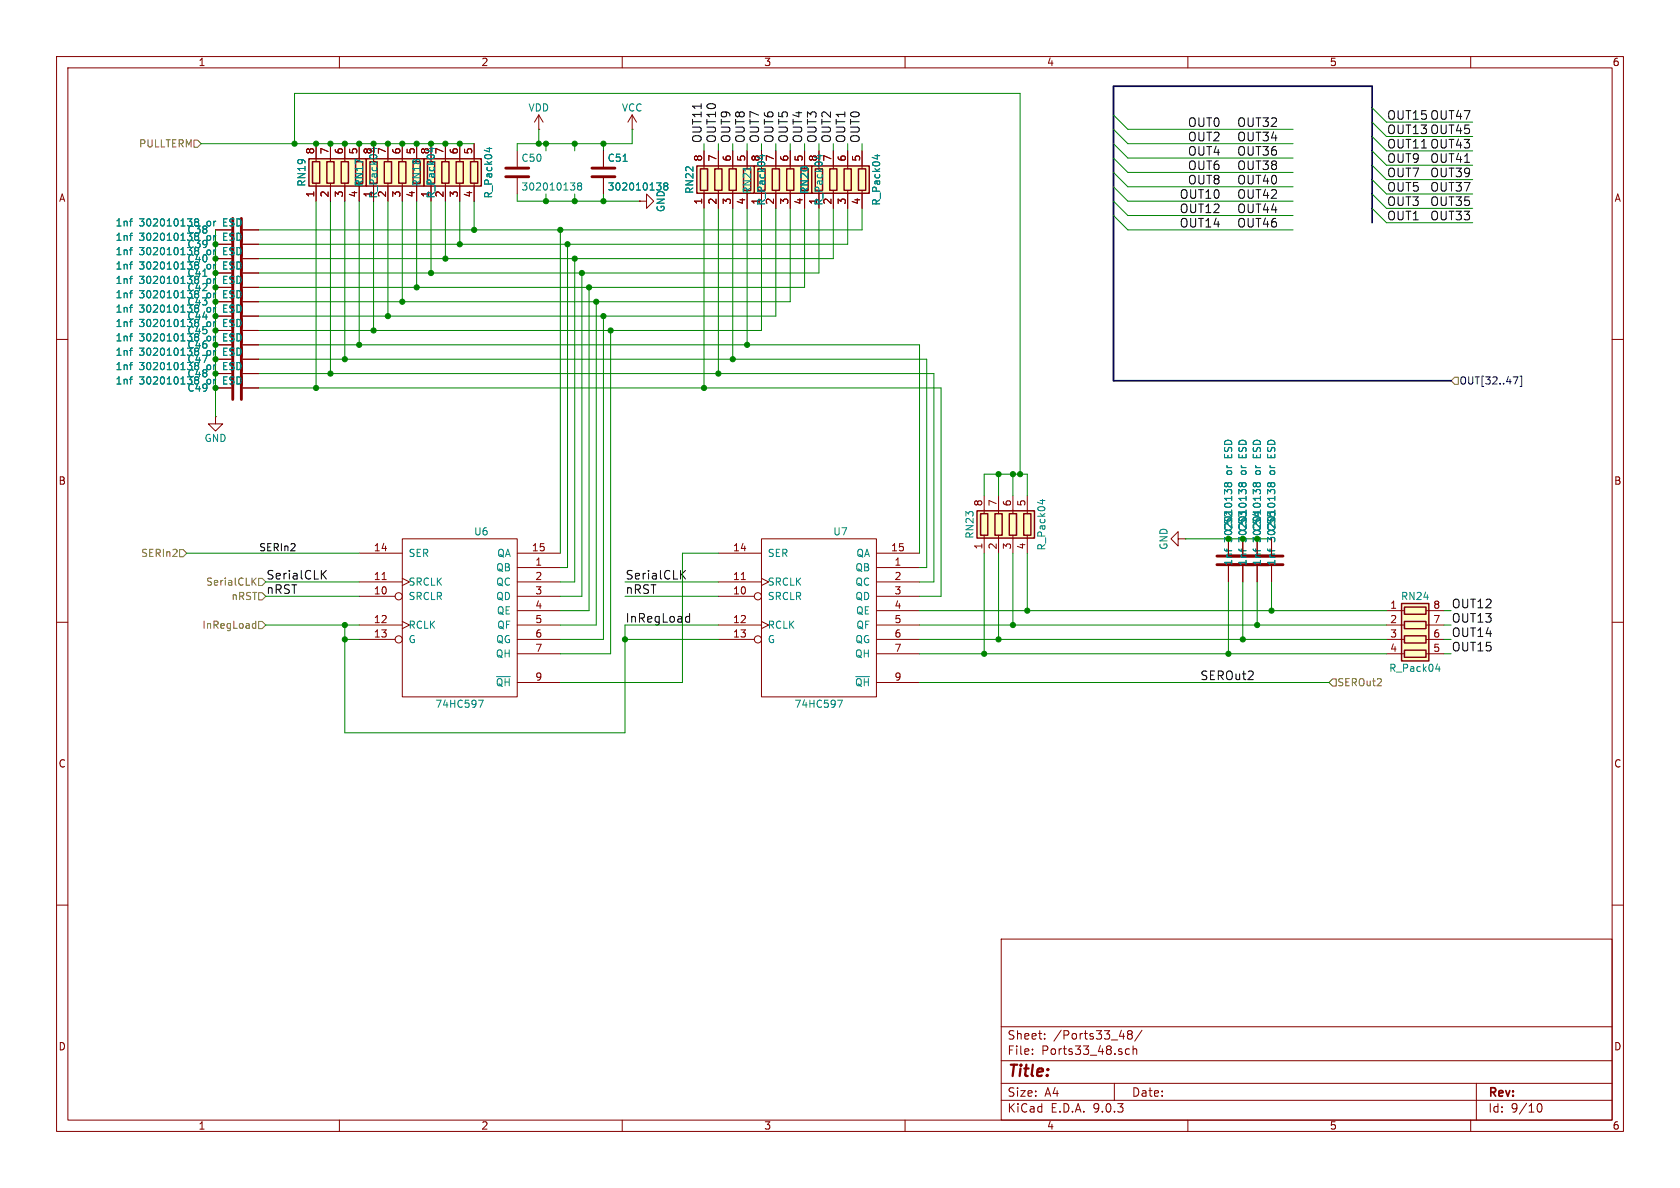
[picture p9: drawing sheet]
EESchema Schematic File Version 4
LIBS:SAMDriver32-cache
EELAYER 26 0
EELAYER END
$Descr A4 11693 8268
encoding utf-8
Sheet 5 10
Title ""
Date ""
Rev ""
Comp ""
Comment1 ""
Comment2 ""
Comment3 ""
Comment4 ""
$EndDescr
$Comp
L SerialIOProc-rescue:74HC595 U?
U 1 1
P 5700 4300
AR Path="/5CFC7757/5D0F64CB" Ref="U?"  Part="1" 
AR Path="/5CFEE74D/5D0F64CB" Ref="U?"  Part="1" 
AR Path="/5CE81FF5/5D0F64CB" Ref="U7"  Part="1" 
AR Path="/5CE982AE/5D0F64CB" Ref="U?"  Part="1" 
F 0 "U7" H 5850 4900 50  0000 C CNN
F 1 "74HC597" H 5700 3700 50  0000 C CNN
F 2 "SMD_Packages:SO-16-N" H 5700 4300 50  0001 C CNN
F 3 "" H 5700 4300 50  0001 C CNN
	1    5700 4300
	1    0    0    -1  
$EndComp
Text Label 4350 4350 0    60   ~ 0
InRegLoad
Text Label 4350 4150 0    60   ~ 0
nRST
Text Label 4350 4050 0    60   ~ 0
SerialCLK
Text Label 8350 4750 0    60   ~ 0
SEROut2
$Comp
L SerialIOProc-rescue:74HC595 U?
U 1 1
P 3200 4300
AR Path="/5CFC7757/5CEA010D" Ref="U?"  Part="1" 
AR Path="/5CFEE74D/5CEA010D" Ref="U?"  Part="1" 
AR Path="/5CE81FF5/5CEA010D" Ref="U6"  Part="1" 
AR Path="/5CE982AE/5CEA010D" Ref="U?"  Part="1" 
F 0 "U6" H 3350 4900 50  0000 C CNN
F 1 "74HC597" H 3200 3700 50  0000 C CNN
F 2 "SMD_Packages:SO-16-N" H 3200 4300 50  0001 C CNN
F 3 "" H 3200 4300 50  0001 C CNN
	1    3200 4300
	1    0    0    -1  
$EndComp
Text Label 1850 4150 0    60   ~ 0
nRST
Text Label 1850 4050 0    60   ~ 0
SerialCLK
$Comp
L Device:R_Pack04 RN?
U 1 1
P 2800 1200
AR Path="/5CFC7757/5AFDF197" Ref="RN?"  Part="1" 
AR Path="/5CFEE74D/5AFDF197" Ref="RN?"  Part="1" 
AR Path="/5CE81FF5/5AFDF197" Ref="RN17"  Part="1" 
AR Path="/5CE982AE/5AFDF197" Ref="RN?"  Part="1" 
F 0 "RN17" V 2500 1200 50  0000 C CNN
F 1 "R_Pack04" V 3000 1200 50  0000 C CNN
F 2 "CLRConnector:2012-8" V 3075 1200 50  0001 C CNN
F 3 "" H 2800 1200 50  0001 C CNN
	1    2800 1200
	1    0    0    -1  
$EndComp
$Comp
L Device:R_Pack04 RN?
U 1 1
P 3200 1200
AR Path="/5CFC7757/5CEA012F" Ref="RN?"  Part="1" 
AR Path="/5CFEE74D/5CEA012F" Ref="RN?"  Part="1" 
AR Path="/5CE81FF5/5CEA012F" Ref="RN18"  Part="1" 
AR Path="/5CE982AE/5CEA012F" Ref="RN?"  Part="1" 
F 0 "RN18" V 2900 1200 50  0000 C CNN
F 1 "R_Pack04" V 3400 1200 50  0000 C CNN
F 2 "CLRConnector:2012-8" V 3475 1200 50  0001 C CNN
F 3 "" H 3200 1200 50  0001 C CNN
	1    3200 1200
	1    0    0    -1  
$EndComp
$Comp
L Device:R_Pack04 RN?
U 1 1
P 2400 1200
AR Path="/5CFC7757/5CEA012C" Ref="RN?"  Part="1" 
AR Path="/5CFEE74D/5CEA012C" Ref="RN?"  Part="1" 
AR Path="/5CE81FF5/5CEA012C" Ref="RN19"  Part="1" 
AR Path="/5CE982AE/5CEA012C" Ref="RN?"  Part="1" 
F 0 "RN19" V 2100 1200 50  0000 C CNN
F 1 "R_Pack04" V 2600 1200 50  0000 C CNN
F 2 "CLRConnector:2012-8" V 2675 1200 50  0001 C CNN
F 3 "" H 2400 1200 50  0001 C CNN
	1    2400 1200
	1    0    0    -1  
$EndComp
$Comp
L power:VDD #PWR?
U 1 1
P 3750 900
AR Path="/5CFC7757/5D0F64C2" Ref="#PWR?"  Part="1" 
AR Path="/5CFEE74D/5D0F64C2" Ref="#PWR?"  Part="1" 
AR Path="/5CE81FF5/5D0F64C2" Ref="#PWR038"  Part="1" 
AR Path="/5CE982AE/5D0F64C2" Ref="#PWR?"  Part="1" 
F 0 "#PWR038" H 3750 750 50  0001 C CNN
F 1 "VDD" H 3750 1050 50  0000 C CNN
F 2 "" H 3750 900 50  0001 C CNN
F 3 "" H 3750 900 50  0001 C CNN
	1    3750 900 
	1    0    0    -1  
$EndComp
Connection ~ 2200 2700
Connection ~ 2600 2300
Connection ~ 2700 2200
Connection ~ 2800 2100
Connection ~ 2900 2000
Connection ~ 3000 1900
Connection ~ 3100 1800
Connection ~ 3200 1700
Connection ~ 3300 1600
Wire Wire Line
	6400 4250 7150 4250
Wire Wire Line
	6400 4350 7050 4350
Wire Wire Line
	6400 4550 6850 4550
Wire Wire Line
	9250 4750 6400 4750
Wire Wire Line
	2200 1400 2200 2700
Wire Wire Line
	2300 2600 2300 1400
Wire Wire Line
	2400 1400 2400 2500
Wire Wire Line
	2500 2400 2500 1400
Wire Wire Line
	2600 2300 2600 1400
Wire Wire Line
	2700 1400 2700 2200
Wire Wire Line
	2800 2100 2800 1400
Wire Wire Line
	2900 1400 2900 2000
Wire Wire Line
	3000 1900 3000 1400
Wire Wire Line
	3100 1400 3100 1800
Wire Wire Line
	3200 1700 3200 1400
Wire Wire Line
	3300 1400 3300 1600
Wire Wire Line
	3750 1000 3750 900 
Wire Wire Line
	3900 3850 3900 1600
Connection ~ 3900 1600
Wire Wire Line
	3950 1700 3950 3950
Wire Wire Line
	3950 3950 3900 3950
Connection ~ 3950 1700
Wire Wire Line
	3900 4050 4000 4050
Wire Wire Line
	4000 4050 4000 1800
Connection ~ 4000 1800
Wire Wire Line
	4050 1900 4050 4150
Wire Wire Line
	4050 4150 3900 4150
Connection ~ 4050 1900
Wire Wire Line
	3900 4250 4100 4250
Wire Wire Line
	4100 4250 4100 2000
Connection ~ 4100 2000
Wire Wire Line
	4150 2100 4150 4350
Wire Wire Line
	4150 4350 3900 4350
Connection ~ 4150 2100
Wire Wire Line
	4200 2200 4200 4450
Wire Wire Line
	4200 4450 3900 4450
Connection ~ 4200 2200
Wire Wire Line
	3900 4550 4250 4550
Wire Wire Line
	4250 4550 4250 2300
Connection ~ 4250 2300
Wire Wire Line
	6450 3950 6400 3950
Wire Wire Line
	6400 4050 6500 4050
Wire Wire Line
	6550 4150 6400 4150
Wire Wire Line
	3900 4750 4750 4750
Wire Wire Line
	4750 4750 4750 3850
Wire Wire Line
	4750 3850 5000 3850
Wire Wire Line
	4350 4150 5000 4150
Wire Wire Line
	2500 4150 1850 4150
Wire Wire Line
	1850 4050 2500 4050
Wire Wire Line
	4350 4050 5000 4050
Wire Wire Line
	5000 4350 4350 4350
Wire Wire Line
	4350 4350 4350 4450
Wire Wire Line
	2500 4350 2400 4350
Wire Wire Line
	2400 4350 2400 4450
Wire Wire Line
	2400 4450 2500 4450
$Comp
L Device:C C?
U 1 1
P 3600 1200
AR Path="/5CFC7757/5D0F64CF" Ref="C?"  Part="1" 
AR Path="/5CFEE74D/5D0F64CF" Ref="C?"  Part="1" 
AR Path="/5CE81FF5/5D0F64CF" Ref="C50"  Part="1" 
AR Path="/5CE982AE/5D0F64CF" Ref="C?"  Part="1" 
F 0 "C50" H 3625 1300 50  0000 L CNN
F 1 "302010138" H 3625 1100 50  0000 L CNN
F 2 "Capacitor_Tantalum_SMD:CP_EIA-1608-08_AVX-J" H 3638 1050 50  0001 C CNN
F 3 "" H 3600 1200 50  0001 C CNN
	1    3600 1200
	1    0    0    -1  
$EndComp
Wire Wire Line
	3600 1050 3600 1000
Wire Wire Line
	3800 1000 3800 1050
Connection ~ 3750 1000
Wire Wire Line
	4000 1000 4000 1050
Connection ~ 3800 1000
Wire Wire Line
	3600 1350 3600 1400
Wire Wire Line
	3800 1350 3800 1400
Connection ~ 3800 1400
Wire Wire Line
	4000 1350 4000 1400
Connection ~ 4000 1400
$Comp
L Device:C C?
U 1 1
P 4200 1200
AR Path="/5CFC7757/5CEA0112" Ref="C?"  Part="1" 
AR Path="/5CFEE74D/5CEA0112" Ref="C?"  Part="1" 
AR Path="/5CE81FF5/5CEA0112" Ref="C51"  Part="1" 
AR Path="/5CE982AE/5CEA0112" Ref="C?"  Part="1" 
F 0 "C51" H 4225 1300 50  0000 L CNN
F 1 "302010138" H 4225 1100 50  0000 L CNN
F 2 "Capacitor_Tantalum_SMD:CP_EIA-1608-08_AVX-J" H 4238 1050 50  0001 C CNN
F 3 "" H 4200 1200 50  0001 C CNN
	1    4200 1200
	1    0    0    -1  
$EndComp
Wire Wire Line
	4200 1400 4200 1350
Connection ~ 4200 1400
Wire Wire Line
	4200 1000 4200 1050
Connection ~ 4000 1000
Connection ~ 4200 1000
$Comp
L power:VCC #PWR?
U 1 1
P 4400 900
AR Path="/5CFC7757/5D0F64D0" Ref="#PWR?"  Part="1" 
AR Path="/5CFEE74D/5D0F64D0" Ref="#PWR?"  Part="1" 
AR Path="/5CE81FF5/5D0F64D0" Ref="#PWR039"  Part="1" 
AR Path="/5CE982AE/5D0F64D0" Ref="#PWR?"  Part="1" 
F 0 "#PWR039" H 4400 750 50  0001 C CNN
F 1 "VCC" H 4400 1050 50  0000 C CNN
F 2 "" H 4400 900 50  0001 C CNN
F 3 "" H 4400 900 50  0001 C CNN
	1    4400 900 
	1    0    0    -1  
$EndComp
Wire Wire Line
	4400 900  4400 1000
$Comp
L Device:R_Pack04 RN?
U 1 1
P 7050 3650
AR Path="/5CFC7757/5CEA0114" Ref="RN?"  Part="1" 
AR Path="/5CFEE74D/5CEA0114" Ref="RN?"  Part="1" 
AR Path="/5CE81FF5/5CEA0114" Ref="RN23"  Part="1" 
AR Path="/5CE982AE/5CEA0114" Ref="RN?"  Part="1" 
F 0 "RN23" V 6750 3650 50  0000 C CNN
F 1 "R_Pack04" V 7250 3650 50  0000 C CNN
F 2 "CLRConnector:2012-8" V 7325 3650 50  0001 C CNN
F 3 "" H 7050 3650 50  0001 C CNN
	1    7050 3650
	1    0    0    -1  
$EndComp
Wire Wire Line
	6850 3300 6950 3300
Wire Wire Line
	7150 3300 7150 3450
Wire Wire Line
	6850 3300 6850 3450
Connection ~ 7100 3300
Wire Wire Line
	6950 3450 6950 3300
Connection ~ 6950 3300
Wire Wire Line
	7050 3450 7050 3300
Connection ~ 7050 3300
Wire Wire Line
	6850 3850 6850 4550
Connection ~ 6850 4550
Wire Wire Line
	6950 3850 6950 4450
Connection ~ 6950 4450
Wire Wire Line
	7150 3850 7150 4250
Connection ~ 7150 4250
Wire Wire Line
	7050 3850 7050 4350
Connection ~ 7050 4350
Wire Wire Line
	4400 1000 4200 1000
$Comp
L power:GND #PWR?
U 1 1
P 4450 1400
AR Path="/5CFC7757/5CEA0139" Ref="#PWR?"  Part="1" 
AR Path="/5CFEE74D/5CEA0139" Ref="#PWR?"  Part="1" 
AR Path="/5CE81FF5/5CEA0139" Ref="#PWR040"  Part="1" 
AR Path="/5CE982AE/5CEA0139" Ref="#PWR?"  Part="1" 
F 0 "#PWR040" H 4450 1150 50  0001 C CNN
F 1 "GND" H 4450 1250 50  0000 C CNN
F 2 "" H 4450 1400 50  0001 C CNN
F 3 "" H 4450 1400 50  0001 C CNN
	1    4450 1400
	0    -1   -1   0   
$EndComp
Wire Wire Line
	3600 1400 3800 1400
Wire Wire Line
	1800 2300 2600 2300
Wire Wire Line
	1800 2200 2700 2200
Wire Wire Line
	1800 2100 2800 2100
Wire Wire Line
	1800 2000 2900 2000
Wire Wire Line
	1800 1900 3000 1900
Wire Wire Line
	5800 1800 4000 1800
Wire Wire Line
	5900 1700 3950 1700
Wire Wire Line
	1800 1600 3300 1600
$Comp
L Device:R_Pack04 RN?
U 1 1
P 5900 1250
AR Path="/5CFC7757/5CFFCB72" Ref="RN?"  Part="1" 
AR Path="/5CFEE74D/5CFFCB72" Ref="RN?"  Part="1" 
AR Path="/5CE81FF5/5CFFCB72" Ref="RN20"  Part="1" 
AR Path="/5CE982AE/5CFFCB72" Ref="RN?"  Part="1" 
F 0 "RN20" V 5600 1250 50  0000 C CNN
F 1 "R_Pack04" V 6100 1250 50  0000 C CNN
F 2 "CLRConnector:2012-8" V 6175 1250 50  0001 C CNN
F 3 "" H 5900 1250 50  0001 C CNN
	1    5900 1250
	1    0    0    -1  
$EndComp
Wire Wire Line
	4900 2700 4900 1450
Wire Wire Line
	5000 1050 5000 1000
Wire Wire Line
	5100 1000 5100 1050
Wire Wire Line
	5200 1050 5200 1000
Wire Wire Line
	5000 1450 5000 2600
Wire Wire Line
	5100 2500 5100 1450
Wire Wire Line
	5200 1450 5200 2400
$Comp
L Device:R_Pack04 RN?
U 1 1
P 5500 1250
AR Path="/5CFC7757/5CFFCB73" Ref="RN?"  Part="1" 
AR Path="/5CFEE74D/5CFFCB73" Ref="RN?"  Part="1" 
AR Path="/5CE81FF5/5CFFCB73" Ref="RN21"  Part="1" 
AR Path="/5CE982AE/5CFFCB73" Ref="RN?"  Part="1" 
F 0 "RN21" V 5200 1250 50  0000 C CNN
F 1 "R_Pack04" V 5700 1250 50  0000 C CNN
F 2 "CLRConnector:2012-8" V 5775 1250 50  0001 C CNN
F 3 "" H 5500 1250 50  0001 C CNN
	1    5500 1250
	1    0    0    -1  
$EndComp
$Comp
L Device:R_Pack04 RN?
U 1 1
P 5100 1250
AR Path="/5CFC7757/5CEA013F" Ref="RN?"  Part="1" 
AR Path="/5CFEE74D/5CEA013F" Ref="RN?"  Part="1" 
AR Path="/5CE81FF5/5CEA013F" Ref="RN22"  Part="1" 
AR Path="/5CE982AE/5CEA013F" Ref="RN?"  Part="1" 
F 0 "RN22" V 4800 1250 50  0000 C CNN
F 1 "R_Pack04" V 5300 1250 50  0000 C CNN
F 2 "CLRConnector:2012-8" V 5375 1250 50  0001 C CNN
F 3 "" H 5100 1250 50  0001 C CNN
	1    5100 1250
	1    0    0    -1  
$EndComp
Wire Wire Line
	5300 1050 5300 1000
Wire Wire Line
	5400 1000 5400 1050
Wire Wire Line
	5500 1000 5500 1050
Wire Wire Line
	5600 1050 5600 1000
Wire Wire Line
	5700 1000 5700 1050
Wire Wire Line
	5800 1050 5800 1000
Wire Wire Line
	5900 1050 5900 1000
Wire Wire Line
	6000 1000 6000 1050
Wire Wire Line
	6000 1600 6000 1450
Wire Wire Line
	5900 1450 5900 1700
Wire Wire Line
	5800 1450 5800 1800
Wire Wire Line
	5700 1900 5700 1450
Wire Wire Line
	5600 2000 5600 1450
Wire Wire Line
	5500 2100 5500 1450
Wire Wire Line
	5400 2200 5400 1450
Wire Wire Line
	5300 2300 5300 1450
$Comp
L Device:R_Pack04 RN?
U 1 1
P 9850 4450
AR Path="/5CFC7757/5CFFCB75" Ref="RN?"  Part="1" 
AR Path="/5CFEE74D/5CFFCB75" Ref="RN?"  Part="1" 
AR Path="/5CE81FF5/5CFFCB75" Ref="RN24"  Part="1" 
AR Path="/5CE982AE/5CFFCB75" Ref="RN?"  Part="1" 
F 0 "RN24" V 9550 4450 50  0000 C CNN
F 1 "R_Pack04" V 10050 4450 50  0000 C CNN
F 2 "CLRConnector:2012-8" V 10125 4450 50  0001 C CNN
F 3 "" H 9850 4450 50  0001 C CNN
	1    9850 4450
	0    1    1    0   
$EndComp
Wire Wire Line
	4900 1050 4900 1000
Text Label 6000 1000 1    60   ~ 0
OUT0
Text Label 5900 1000 1    60   ~ 0
OUT1
Text Label 5800 1000 1    60   ~ 0
OUT2
Text Label 5700 1000 1    60   ~ 0
OUT3
Text Label 5600 1000 1    60   ~ 0
OUT4
Text Label 5500 1000 1    60   ~ 0
OUT5
Text Label 5400 1000 1    60   ~ 0
OUT6
Text Label 5300 1000 1    60   ~ 0
OUT7
Text Label 5200 1000 1    60   ~ 0
OUT8
Text Label 5100 1000 1    60   ~ 0
OUT9
Text Label 5000 1000 1    60   ~ 0
OUT10
Text Label 4900 1000 1    60   ~ 0
OUT11
Text Label 10100 4250 0    60   ~ 0
OUT12
Text Label 10100 4350 0    60   ~ 0
OUT13
Text Label 10100 4450 0    60   ~ 0
OUT14
Text Label 10100 4550 0    60   ~ 0
OUT15
Wire Wire Line
	10050 4250 10100 4250
Wire Wire Line
	10100 4350 10050 4350
Wire Wire Line
	10050 4450 10100 4450
Wire Wire Line
	10100 4550 10050 4550
Text Label 8500 900  2    60   ~ 0
OUT0
Text Label 8500 1000 2    60   ~ 0
OUT2
Text Label 8500 1100 2    60   ~ 0
OUT4
Text Label 8500 1200 2    60   ~ 0
OUT6
Text Label 8500 1300 2    60   ~ 0
OUT8
Text Label 8500 1400 2    60   ~ 0
OUT10
Text Label 8500 1500 2    60   ~ 0
OUT12
Text Label 8500 1600 2    60   ~ 0
OUT14
Text Label 9650 1550 0    60   ~ 0
OUT1
Text Label 9650 1450 0    60   ~ 0
OUT3
Text Label 9650 1350 0    60   ~ 0
OUT5
Text Label 9650 1250 0    60   ~ 0
OUT7
Text Label 9650 1150 0    60   ~ 0
OUT9
Text Label 9650 1050 0    60   ~ 0
OUT11
Text Label 9650 950  0    60   ~ 0
OUT13
Text Label 9650 850  0    60   ~ 0
OUT15
Wire Wire Line
	1800 2700 2200 2700
Wire Wire Line
	6400 4450 6950 4450
Connection ~ 5200 2400
Connection ~ 5100 2500
Connection ~ 5000 2600
Wire Wire Line
	6400 3850 6400 2400
Wire Wire Line
	6400 2400 5200 2400
Wire Wire Line
	6450 3950 6450 2500
Wire Wire Line
	6450 2500 5100 2500
Wire Wire Line
	6500 4050 6500 2600
Wire Wire Line
	6500 2600 5000 2600
Wire Wire Line
	6550 2700 6550 4150
Connection ~ 4900 2700
Wire Wire Line
	2200 2700 4900 2700
Wire Wire Line
	2600 2300 4250 2300
Wire Wire Line
	2700 2200 4200 2200
Wire Wire Line
	2800 2100 4150 2100
Wire Wire Line
	2900 2000 4100 2000
Wire Wire Line
	3000 1900 4050 1900
Wire Wire Line
	3100 1800 1800 1800
Wire Wire Line
	3200 1700 1800 1700
Wire Wire Line
	3300 1600 3900 1600
Wire Wire Line
	3900 1600 6000 1600
Wire Wire Line
	3950 1700 3200 1700
Wire Wire Line
	4000 1800 3100 1800
Wire Wire Line
	4050 1900 5700 1900
Wire Wire Line
	4100 2000 5600 2000
Wire Wire Line
	4150 2100 5500 2100
Wire Wire Line
	4200 2200 5400 2200
Wire Wire Line
	4250 2300 5300 2300
Wire Wire Line
	3750 1000 3600 1000
Wire Wire Line
	3800 1000 3750 1000
Wire Wire Line
	3800 1400 4000 1400
Wire Wire Line
	4000 1400 4200 1400
Wire Wire Line
	4200 1400 4450 1400
Wire Wire Line
	4000 1000 3800 1000
Wire Wire Line
	4200 1000 4000 1000
Wire Wire Line
	7100 3300 7150 3300
Wire Wire Line
	6950 3300 7050 3300
Wire Wire Line
	7050 3300 7100 3300
Wire Wire Line
	5200 2400 2500 2400
Wire Wire Line
	5100 2500 2400 2500
Wire Wire Line
	5000 2600 2300 2600
Wire Wire Line
	4900 2700 6550 2700
Wire Wire Line
	6850 4550 8550 4550
Wire Wire Line
	6950 4450 8650 4450
Wire Wire Line
	7150 4250 8850 4250
Wire Wire Line
	7050 4350 8750 4350
Wire Wire Line
	4350 4450 5000 4450
Wire Wire Line
	1300 3850 2500 3850
Text HLabel 9250 4750 2    50   Input ~ 0
SEROut2
Text HLabel 1300 3850 0    50   Input ~ 0
SERIn2
Text HLabel 10100 2650 2    50   Input ~ 0
OUT[32..47]
Wire Bus Line
	10100 2650 7750 2650
Entry Wire Line
	7750 1000 7850 1100
Entry Wire Line
	7750 1100 7850 1200
Entry Wire Line
	7750 1200 7850 1300
Entry Wire Line
	7750 1300 7850 1400
Entry Wire Line
	7750 1400 7850 1500
Entry Wire Line
	7750 1500 7850 1600
Entry Wire Line
	7750 900  7850 1000
Entry Wire Line
	7750 800  7850 900 
Wire Bus Line
	7750 600  9550 600 
Entry Wire Line
	9550 750  9650 850 
Entry Wire Line
	9550 850  9650 950 
Entry Wire Line
	9550 950  9650 1050
Entry Wire Line
	9550 1050 9650 1150
Entry Wire Line
	9550 1150 9650 1250
Entry Wire Line
	9550 1250 9650 1350
Entry Wire Line
	9550 1350 9650 1450
Entry Wire Line
	9550 1450 9650 1550
$Comp
L Device:C C?
U 1 1
P 1650 1600
AR Path="/5CFC7757/5CEA0117" Ref="C?"  Part="1" 
AR Path="/5CFEE74D/5CEA0117" Ref="C?"  Part="1" 
AR Path="/5CE81FF5/5CEA0117" Ref="C38"  Part="1" 
AR Path="/5CE982AE/5CEA0117" Ref="C?"  Part="1" 
F 0 "C38" V 1650 1250 50  0000 L CNN
F 1 "1nf 302010138 or ESD" V 1600 750 50  0000 L CNN
F 2 "Capacitor_Tantalum_SMD:CP_EIA-1608-08_AVX-J" H 1688 1450 50  0001 C CNN
F 3 "" H 1650 1600 50  0001 C CNN
	1    1650 1600
	0    1    1    0   
$EndComp
$Comp
L Device:C C?
U 1 1
P 1650 1700
AR Path="/5CFC7757/5CEA0118" Ref="C?"  Part="1" 
AR Path="/5CFEE74D/5CEA0118" Ref="C?"  Part="1" 
AR Path="/5CE81FF5/5CEA0118" Ref="C39"  Part="1" 
AR Path="/5CE982AE/5CEA0118" Ref="C?"  Part="1" 
F 0 "C39" V 1650 1350 50  0000 L CNN
F 1 "1nf 302010138 or ESD" V 1600 850 50  0000 L CNN
F 2 "Capacitor_Tantalum_SMD:CP_EIA-1608-08_AVX-J" H 1688 1550 50  0001 C CNN
F 3 "" H 1650 1700 50  0001 C CNN
	1    1650 1700
	0    1    1    0   
$EndComp
$Comp
L Device:C C?
U 1 1
P 1650 1800
AR Path="/5CFC7757/5CEA011B" Ref="C?"  Part="1" 
AR Path="/5CFEE74D/5CEA011B" Ref="C?"  Part="1" 
AR Path="/5CE81FF5/5CEA011B" Ref="C40"  Part="1" 
AR Path="/5CE982AE/5CEA011B" Ref="C?"  Part="1" 
F 0 "C40" V 1650 1450 50  0000 L CNN
F 1 "1nf 302010138 or ESD" V 1600 950 50  0000 L CNN
F 2 "Capacitor_Tantalum_SMD:CP_EIA-1608-08_AVX-J" H 1688 1650 50  0001 C CNN
F 3 "" H 1650 1800 50  0001 C CNN
	1    1650 1800
	0    1    1    0   
$EndComp
$Comp
L Device:C C?
U 1 1
P 1650 1900
AR Path="/5CFC7757/5CFFCB79" Ref="C?"  Part="1" 
AR Path="/5CFEE74D/5CFFCB79" Ref="C?"  Part="1" 
AR Path="/5CE81FF5/5CFFCB79" Ref="C41"  Part="1" 
AR Path="/5CE982AE/5CFFCB79" Ref="C?"  Part="1" 
F 0 "C41" V 1650 1550 50  0000 L CNN
F 1 "1nf 302010138 or ESD" V 1600 1050 50  0000 L CNN
F 2 "Capacitor_Tantalum_SMD:CP_EIA-1608-08_AVX-J" H 1688 1750 50  0001 C CNN
F 3 "" H 1650 1900 50  0001 C CNN
	1    1650 1900
	0    1    1    0   
$EndComp
$Comp
L Device:C C?
U 1 1
P 1650 2000
AR Path="/5CFC7757/5CEBBA43" Ref="C?"  Part="1" 
AR Path="/5CFEE74D/5CEBBA43" Ref="C?"  Part="1" 
AR Path="/5CE81FF5/5CEBBA43" Ref="C42"  Part="1" 
AR Path="/5CE982AE/5CEBBA43" Ref="C?"  Part="1" 
F 0 "C42" V 1650 1650 50  0000 L CNN
F 1 "1nf 302010138 or ESD" V 1600 1150 50  0000 L CNN
F 2 "Capacitor_Tantalum_SMD:CP_EIA-1608-08_AVX-J" H 1688 1850 50  0001 C CNN
F 3 "" H 1650 2000 50  0001 C CNN
	1    1650 2000
	0    1    1    0   
$EndComp
$Comp
L Device:C C?
U 1 1
P 1650 2100
AR Path="/5CFC7757/5CEA011F" Ref="C?"  Part="1" 
AR Path="/5CFEE74D/5CEA011F" Ref="C?"  Part="1" 
AR Path="/5CE81FF5/5CEA011F" Ref="C43"  Part="1" 
AR Path="/5CE982AE/5CEA011F" Ref="C?"  Part="1" 
F 0 "C43" V 1650 1750 50  0000 L CNN
F 1 "1nf 302010138 or ESD" V 1600 1250 50  0000 L CNN
F 2 "Capacitor_Tantalum_SMD:CP_EIA-1608-08_AVX-J" H 1688 1950 50  0001 C CNN
F 3 "" H 1650 2100 50  0001 C CNN
	1    1650 2100
	0    1    1    0   
$EndComp
$Comp
L Device:C C?
U 1 1
P 1650 2200
AR Path="/5CFC7757/5CEA0144" Ref="C?"  Part="1" 
AR Path="/5CFEE74D/5CEA0144" Ref="C?"  Part="1" 
AR Path="/5CE81FF5/5CEA0144" Ref="C44"  Part="1" 
AR Path="/5CE982AE/5CEA0144" Ref="C?"  Part="1" 
F 0 "C44" V 1650 1850 50  0000 L CNN
F 1 "1nf 302010138 or ESD" V 1600 1350 50  0000 L CNN
F 2 "Capacitor_Tantalum_SMD:CP_EIA-1608-08_AVX-J" H 1688 2050 50  0001 C CNN
F 3 "" H 1650 2200 50  0001 C CNN
	1    1650 2200
	0    1    1    0   
$EndComp
$Comp
L Device:C C?
U 1 1
P 1650 2300
AR Path="/5CFC7757/5CEBBB99" Ref="C?"  Part="1" 
AR Path="/5CFEE74D/5CEBBB99" Ref="C?"  Part="1" 
AR Path="/5CE81FF5/5CEBBB99" Ref="C45"  Part="1" 
AR Path="/5CE982AE/5CEBBB99" Ref="C?"  Part="1" 
F 0 "C45" V 1650 1950 50  0000 L CNN
F 1 "1nf 302010138 or ESD" V 1600 1450 50  0000 L CNN
F 2 "Capacitor_Tantalum_SMD:CP_EIA-1608-08_AVX-J" H 1688 2150 50  0001 C CNN
F 3 "" H 1650 2300 50  0001 C CNN
	1    1650 2300
	0    1    1    0   
$EndComp
$Comp
L Device:C C?
U 1 1
P 1650 2400
AR Path="/5CFC7757/5CEA0123" Ref="C?"  Part="1" 
AR Path="/5CFEE74D/5CEA0123" Ref="C?"  Part="1" 
AR Path="/5CE81FF5/5CEA0123" Ref="C46"  Part="1" 
AR Path="/5CE982AE/5CEA0123" Ref="C?"  Part="1" 
F 0 "C46" V 1650 2050 50  0000 L CNN
F 1 "1nf 302010138 or ESD" V 1600 1550 50  0000 L CNN
F 2 "Capacitor_Tantalum_SMD:CP_EIA-1608-08_AVX-J" H 1688 2250 50  0001 C CNN
F 3 "" H 1650 2400 50  0001 C CNN
	1    1650 2400
	0    1    1    0   
$EndComp
$Comp
L Device:C C?
U 1 1
P 1650 2500
AR Path="/5CFC7757/5CEA0125" Ref="C?"  Part="1" 
AR Path="/5CFEE74D/5CEA0125" Ref="C?"  Part="1" 
AR Path="/5CE81FF5/5CEA0125" Ref="C47"  Part="1" 
AR Path="/5CE982AE/5CEA0125" Ref="C?"  Part="1" 
F 0 "C47" V 1650 2150 50  0000 L CNN
F 1 "1nf 302010138 or ESD" V 1600 1650 50  0000 L CNN
F 2 "Capacitor_Tantalum_SMD:CP_EIA-1608-08_AVX-J" H 1688 2350 50  0001 C CNN
F 3 "" H 1650 2500 50  0001 C CNN
	1    1650 2500
	0    1    1    0   
$EndComp
$Comp
L Device:C C?
U 1 1
P 1650 2600
AR Path="/5CFC7757/5CEA0127" Ref="C?"  Part="1" 
AR Path="/5CFEE74D/5CEA0127" Ref="C?"  Part="1" 
AR Path="/5CE81FF5/5CEA0127" Ref="C48"  Part="1" 
AR Path="/5CE982AE/5CEA0127" Ref="C?"  Part="1" 
F 0 "C48" V 1650 2250 50  0000 L CNN
F 1 "1nf 302010138 or ESD" V 1600 1750 50  0000 L CNN
F 2 "Capacitor_Tantalum_SMD:CP_EIA-1608-08_AVX-J" H 1688 2450 50  0001 C CNN
F 3 "" H 1650 2600 50  0001 C CNN
	1    1650 2600
	0    1    1    0   
$EndComp
$Comp
L Device:C C?
U 1 1
P 1650 2700
AR Path="/5CFC7757/5CFFCB81" Ref="C?"  Part="1" 
AR Path="/5CFEE74D/5CFFCB81" Ref="C?"  Part="1" 
AR Path="/5CE81FF5/5CFFCB81" Ref="C49"  Part="1" 
AR Path="/5CE982AE/5CFFCB81" Ref="C?"  Part="1" 
F 0 "C49" V 1650 2350 50  0000 L CNN
F 1 "1nf 302010138 or ESD" V 1600 1850 50  0000 L CNN
F 2 "Capacitor_Tantalum_SMD:CP_EIA-1608-08_AVX-J" H 1688 2550 50  0001 C CNN
F 3 "" H 1650 2700 50  0001 C CNN
	1    1650 2700
	0    1    1    0   
$EndComp
Wire Wire Line
	2500 2400 1800 2400
Connection ~ 2500 2400
Wire Wire Line
	2400 2500 1800 2500
Connection ~ 2400 2500
Wire Wire Line
	2300 2600 1800 2600
Connection ~ 2300 2600
Text HLabel 1400 1000 0    50   Input ~ 0
PULLTERM
$Comp
L power:GND #PWR?
U 1 1
P 1500 2900
AR Path="/5CFC7757/5CEA0149" Ref="#PWR?"  Part="1" 
AR Path="/5CFEE74D/5CEA0149" Ref="#PWR?"  Part="1" 
AR Path="/5CE81FF5/5CEA0149" Ref="#PWR037"  Part="1" 
AR Path="/5CE982AE/5CEA0149" Ref="#PWR?"  Part="1" 
F 0 "#PWR037" H 1500 2650 50  0001 C CNN
F 1 "GND" H 1500 2750 50  0000 C CNN
F 2 "" H 1500 2900 50  0001 C CNN
F 3 "" H 1500 2900 50  0001 C CNN
	1    1500 2900
	1    0    0    -1  
$EndComp
Wire Wire Line
	1500 2900 1500 2700
Connection ~ 1500 1700
Wire Wire Line
	1500 1700 1500 1600
Connection ~ 1500 1800
Wire Wire Line
	1500 1800 1500 1700
Connection ~ 1500 1900
Wire Wire Line
	1500 1900 1500 1800
Connection ~ 1500 2000
Wire Wire Line
	1500 2000 1500 1900
Connection ~ 1500 2100
Wire Wire Line
	1500 2100 1500 2000
Connection ~ 1500 2200
Wire Wire Line
	1500 2200 1500 2100
Connection ~ 1500 2300
Wire Wire Line
	1500 2300 1500 2200
Connection ~ 1500 2400
Wire Wire Line
	1500 2400 1500 2300
Connection ~ 1500 2500
Wire Wire Line
	1500 2500 1500 2400
Connection ~ 1500 2600
Wire Wire Line
	1500 2600 1500 2500
Connection ~ 1500 2700
Wire Wire Line
	1500 2700 1500 2600
Wire Wire Line
	7100 650  2050 650 
Wire Wire Line
	2050 650  2050 1000
Wire Wire Line
	7100 650  7100 3300
Connection ~ 2050 1000
Wire Wire Line
	2050 1000 1400 1000
$Comp
L Device:C C?
U 1 1
P 8850 3900
AR Path="/5CFC7757/5CFFCB83" Ref="C?"  Part="1" 
AR Path="/5CFEE74D/5CFFCB83" Ref="C?"  Part="1" 
AR Path="/5CE81FF5/5CFFCB83" Ref="C55"  Part="1" 
AR Path="/5CE982AE/5CFFCB83" Ref="C?"  Part="1" 
F 0 "C55" V 8850 3550 50  0000 L CNN
F 1 "1nf 302010138 or ESD" V 8850 3050 50  0000 L CNN
F 2 "Capacitor_Tantalum_SMD:CP_EIA-1608-08_AVX-J" H 8888 3750 50  0001 C CNN
F 3 "" H 8850 3900 50  0001 C CNN
	1    8850 3900
	-1   0    0    1   
$EndComp
$Comp
L Device:C C?
U 1 1
P 8750 3900
AR Path="/5CFC7757/5CFFCB84" Ref="C?"  Part="1" 
AR Path="/5CFEE74D/5CFFCB84" Ref="C?"  Part="1" 
AR Path="/5CE81FF5/5CFFCB84" Ref="C54"  Part="1" 
AR Path="/5CE982AE/5CFFCB84" Ref="C?"  Part="1" 
F 0 "C54" V 8750 3550 50  0000 L CNN
F 1 "1nf 302010138 or ESD" V 8750 3050 50  0000 L CNN
F 2 "Capacitor_Tantalum_SMD:CP_EIA-1608-08_AVX-J" H 8788 3750 50  0001 C CNN
F 3 "" H 8750 3900 50  0001 C CNN
	1    8750 3900
	-1   0    0    1   
$EndComp
$Comp
L Device:C C?
U 1 1
P 8650 3900
AR Path="/5CFC7757/5CEA0128" Ref="C?"  Part="1" 
AR Path="/5CFEE74D/5CEA0128" Ref="C?"  Part="1" 
AR Path="/5CE81FF5/5CEA0128" Ref="C53"  Part="1" 
AR Path="/5CE982AE/5CEA0128" Ref="C?"  Part="1" 
F 0 "C53" V 8650 3550 50  0000 L CNN
F 1 "1nf 302010138 or ESD" V 8650 3050 50  0000 L CNN
F 2 "Capacitor_Tantalum_SMD:CP_EIA-1608-08_AVX-J" H 8688 3750 50  0001 C CNN
F 3 "" H 8650 3900 50  0001 C CNN
	1    8650 3900
	-1   0    0    1   
$EndComp
$Comp
L Device:C C?
U 1 1
P 8550 3900
AR Path="/5CFC7757/5CEA014F" Ref="C?"  Part="1" 
AR Path="/5CFEE74D/5CEA014F" Ref="C?"  Part="1" 
AR Path="/5CE81FF5/5CEA014F" Ref="C52"  Part="1" 
AR Path="/5CE982AE/5CEA014F" Ref="C?"  Part="1" 
F 0 "C52" V 8550 3550 50  0000 L CNN
F 1 "1nf 302010138 or ESD" V 8550 3050 50  0000 L CNN
F 2 "Capacitor_Tantalum_SMD:CP_EIA-1608-08_AVX-J" H 8588 3750 50  0001 C CNN
F 3 "" H 8550 3900 50  0001 C CNN
	1    8550 3900
	-1   0    0    1   
$EndComp
$Comp
L power:GND #PWR?
U 1 1
P 8250 3750
AR Path="/5CFC7757/5CEA0151" Ref="#PWR?"  Part="1" 
AR Path="/5CFEE74D/5CEA0151" Ref="#PWR?"  Part="1" 
AR Path="/5CE81FF5/5CEA0151" Ref="#PWR041"  Part="1" 
AR Path="/5CE982AE/5CEA0151" Ref="#PWR?"  Part="1" 
F 0 "#PWR041" H 8250 3500 50  0001 C CNN
F 1 "GND" H 8250 3600 50  0000 C CNN
F 2 "" H 8250 3750 50  0001 C CNN
F 3 "" H 8250 3750 50  0001 C CNN
	1    8250 3750
	0    1    1    0   
$EndComp
Connection ~ 8750 3750
Wire Wire Line
	8750 3750 8850 3750
Connection ~ 8650 3750
Wire Wire Line
	8650 3750 8750 3750
Connection ~ 8550 3750
Wire Wire Line
	8550 3750 8650 3750
Wire Wire Line
	8850 4050 8850 4250
Connection ~ 8850 4250
Wire Wire Line
	8850 4250 9650 4250
Wire Wire Line
	8750 4050 8750 4350
Connection ~ 8750 4350
Wire Wire Line
	8750 4350 9650 4350
Wire Wire Line
	8650 4050 8650 4450
Connection ~ 8650 4450
Wire Wire Line
	8650 4450 9650 4450
Wire Wire Line
	8550 4050 8550 4550
Connection ~ 8550 4550
Wire Wire Line
	8550 4550 9650 4550
Wire Wire Line
	8250 3750 8550 3750
Text HLabel 1850 4050 0    50   Input ~ 0
SerialCLK
Text HLabel 1850 4150 0    50   Input ~ 0
nRST
Text HLabel 1850 4350 0    50   Input ~ 0
InRegLoad
Wire Wire Line
	1850 4350 2400 4350
Connection ~ 2400 4350
Wire Wire Line
	2400 4450 2400 5100
Wire Wire Line
	2400 5100 4350 5100
Wire Wire Line
	4350 5100 4350 4450
Connection ~ 2400 4450
Connection ~ 4350 4450
Text Label 8900 900  2    60   ~ 0
OUT32
Text Label 8900 1000 2    60   ~ 0
OUT34
Text Label 8900 1100 2    60   ~ 0
OUT36
Text Label 8900 1200 2    60   ~ 0
OUT38
Text Label 8900 1300 2    60   ~ 0
OUT40
Text Label 8900 1400 2    60   ~ 0
OUT42
Text Label 8900 1500 2    60   ~ 0
OUT44
Text Label 8900 1600 2    60   ~ 0
OUT46
Text Label 9950 1550 0    60   ~ 0
OUT33
Text Label 9950 1450 0    60   ~ 0
OUT35
Text Label 9950 1350 0    60   ~ 0
OUT37
Text Label 9950 1250 0    60   ~ 0
OUT39
Text Label 9950 1150 0    60   ~ 0
OUT41
Text Label 9950 1050 0    60   ~ 0
OUT43
Text Label 9950 950  0    60   ~ 0
OUT45
Text Label 9950 850  0    60   ~ 0
OUT47
Wire Wire Line
	9650 1550 10250 1550
Wire Wire Line
	9650 1450 10250 1450
Wire Wire Line
	9650 1350 10250 1350
Wire Wire Line
	9650 1250 10250 1250
Wire Wire Line
	9650 1150 10250 1150
Wire Wire Line
	9650 1050 10250 1050
Wire Wire Line
	9650 950  10250 950 
Wire Wire Line
	9650 850  10250 850 
Wire Wire Line
	7850 900  9000 900 
Wire Wire Line
	7850 1000 9000 1000
Wire Wire Line
	7850 1100 9000 1100
Wire Wire Line
	7850 1200 9000 1200
Wire Wire Line
	7850 1300 9000 1300
Wire Wire Line
	7850 1400 9000 1400
Wire Wire Line
	7850 1500 9000 1500
Wire Wire Line
	7850 1600 9000 1600
Text Label 1800 3850 0    50   ~ 0
SERIn2
Wire Wire Line
	3300 1000 3200 1000
Wire Wire Line
	3200 1000 3100 1000
Wire Wire Line
	3100 1000 3000 1000
Wire Wire Line
	3000 1000 2900 1000
Connection ~ 3200 1000
Connection ~ 3100 1000
Connection ~ 3000 1000
Wire Wire Line
	2900 1000 2800 1000
Connection ~ 2900 1000
Connection ~ 2600 1000
Connection ~ 2700 1000
Wire Wire Line
	2700 1000 2600 1000
Connection ~ 2800 1000
Wire Wire Line
	2800 1000 2700 1000
Wire Wire Line
	2050 1000 2200 1000
Wire Wire Line
	2500 1000 2600 1000
Wire Wire Line
	2200 1000 2300 1000
Wire Bus Line
	7750 600  7750 2650
Wire Bus Line
	9550 600  9550 1550
Connection ~ 2200 1000
Connection ~ 2500 1000
Connection ~ 2300 1000
Wire Wire Line
	2300 1000 2400 1000
Connection ~ 2400 1000
Wire Wire Line
	2400 1000 2500 1000
$EndSCHEMATC
